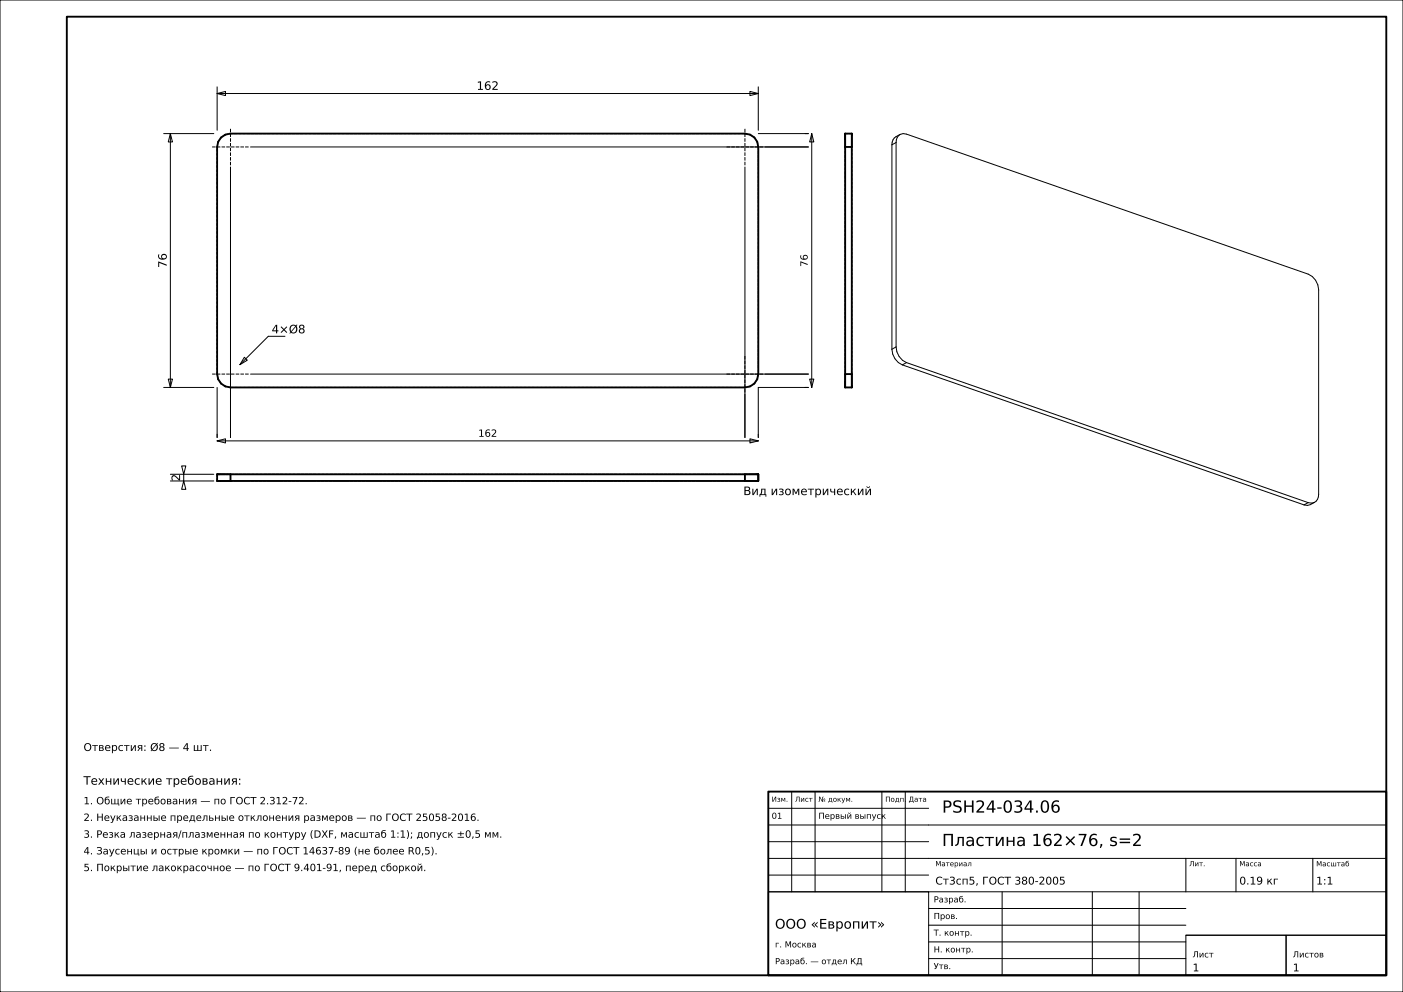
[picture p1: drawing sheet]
<svg xmlns="http://www.w3.org/2000/svg" width="420mm" height="297mm" viewBox="0 0 420 297" stroke-linecap="round" stroke-linejoin="round" font-family="sans-serif">
<g fill="none" stroke="#000" stroke-width=".3">
<path d="M0 0h420v297h-420zM49 40h15M51 40l.6 2.5h-1.2zM51 40v76M65 28l2.5-.6v1.2zM65 26v13M65 28h162M224.5 27.4l2.5 .6-2.5 .6zM227 26v13M227 40h15M243 40l.6 2.5h-1.2zM243 40v76"/>
<path d="M69 50v81M75 44h167M223 50v81M267 43.4v61.2M268.2 42.7v61.2M268.2 42.7l-1.2 .7M269.5 40.2l.9-.2 1 .2 120.2 41.9a5.2 5.2 0 0 1 3.2 4.7v61.2a2.63 2.63 0 0 1-1.3 2.4M269.5 40.2a2.63 2.63 0 0 0-1.3 2.5M269.5 40.2a3.1 3.1 0 0 0-2.5 3.2M49 116h15M50.4 113.5h1.2l-.6 2.5zM65 116v15"/>
<path d="M73.2 107l.8 .8-2.2 1.4zM75 112h167M85.3 100.7h-5l-8.5 8.5M242 116h-15v15M242.4 113.5h1.2l-.6 2.5zM267 104.6a5.2 5.2 0 0 0 3.1 4.6M268.2 103.9a5.2 5.2 0 0 0 3.2 4.7M268.2 103.9l-1.2 .7M270.1 109.2l120.3 42M271.4 108.6l120.2 41.9M271.4 108.6l-1.3 .6M54.4 139.5h1.2l-.6 2.5z"/>
<path d="M65 132l2.5-.6v1.2zM65 132h162M224.5 131.4l2.5 .6-2.5 .6zM51 144h13M51 142h13M55 144l.6 2.5h-1.2zM55 142v2M391.6 150.5l-1.2 .7M393.5 150.4l-2.1 .9-1-.1M393.5 150.4l-.9 .2-1-.1M237 237v30M244 237v30"/>
<path d="M264 237v30M271 237v30M230 257h185M230 252h48M230 247h185M230 242h48M355 257v10M370 257v10M393 257v10M230 267h48v25h-48zM230 267h185M230 262h48"/>
<path d="M278 277h77M278 272h77M300 267v25M327 267v25M341 267v25M278 287h77M278 282h77M355 280h30v12h-30zM355 280h60M385 280h30v12h-30z"/>
</g>
<path d="M20 5h395v287h-395zM253 40h2v76h-2zM66.2 41.2l1.3-.9 1.5-.3h154a4 4 0 0 1 4 4v68a4 4 0 0 1-4 4h-154a4 4 0 0 1-4-4v-68l.3-1.5zM253 44h2M253 112h2M65 142h162v2h-162zM69 142v2M223 142v2M230 237h185v55h-185z" fill="none" stroke="#000" stroke-width=".56"/>
<g fill="none" stroke="#000" stroke-width=".3" stroke-dasharray=".7 .5" stroke-linecap="butt">
<path d="M69 40h154M223 40l1.5 .3M255 40h-2M65 44l.3-1.5M65.3 42.5l.9-1.3M66.2 41.2l1.3-.9M67.5 40.3l1.5-.3M224.5 40.3l1.3 .9M225.8 41.2l.9 1.3M226.7 42.5l.3 1.5M227 44v68M253 44v68"/>
<path d="M253 40v.1M253 40.1v.1M253 40.2v.2M253 40.4v.2M253 40.6v.3M253 40.9v.3M253 41.2v.3M253 41.5v.4M253 41.9v.4M253 42.3v.4M253 42.7v.4M253 43.1v.5"/>
<path d="M253 43.6v.4M255 44v-.4M255 43.6v-.5M255 43.1v-.4M255 42.7v-.4M255 42.3v-.4M255 41.9v-.4M255 41.5v-.3M255 41.2v-.3M255 40.9v-.3M255 40.6v-.2M255 40.4v-.2"/>
<path d="M255 40.2v-.1M255 40.1v-.1M65 112v-68M65.3 113.5l-.3-1.5M66.2 114.8l-.9-1.3M67.5 115.7l-1.3-.9M69 116l-1.5-.3M223 116h-154M224.5 115.7l-1.5 .3M225.8 114.8l-1.3 .9M226.7 113.5l-.9 1.3M227 112l-.3 1.5"/>
<path d="M253 112v.4M253 112.4v.5M253 112.9v.4M253 113.3v.4M253 113.7v.4M253 114.1v.4M253 114.5v.3M253 114.8v.3M253 115.1v.3M253 115.4v.2M253 115.6v.2M253 115.8v.1"/>
<path d="M253 115.9v.1M253 116h2M255 116v-.1M255 115.9v-.1M255 115.8v-.2M255 115.6v-.2M255 115.4v-.3M255 115.1v-.3M255 114.8v-.3M255 114.5v-.4M255 114.1v-.4M255 113.7v-.4"/>
<path d="M255 113.3v-.4M255 112.9v-.5M255 112.4v-.4M255 112v-68M65 142v2M65 144h.1M65.1 144h.1M65.1 142h-.1M65.2 144h.2M65.2 142h-.1M65.4 144h.2M65.4 142h-.2"/>
<path d="M65.6 144h.3M65.6 142h-.2M65.9 144h.3M65.9 142h-.3M66.2 144h.3M66.2 142h-.3M66.5 144h.4M66.5 142h-.3M66.9 144h.4M66.9 142h-.4M67.3 144h.4M67.3 142h-.4"/>
<path d="M67.7 144h.4M67.7 142h-.4M68.1 144h.5M68.1 142h-.4M68.6 144h.4M68.6 142h-.5M69 144h154M69 142h-.4M223 144h.4M223 142h-154M223.4 142h-.4M223.4 144h.5"/>
<path d="M223.9 142h-.5M223.9 144h.4M224.3 142h-.4M224.3 144h.4M224.7 142h-.4M224.7 144h.4M225.1 142h-.4M225.1 144h.4M225.5 142h-.4M225.5 144h.3M225.8 142h-.3M225.8 144h.3"/>
<path d="M226.1 142h-.3M226.1 144h.3M226.4 142h-.3M226.4 144h.2M226.6 142h-.2M226.6 144h.2M226.8 142h-.2M226.8 144h.1M226.9 142h-.1M226.9 144h.1M227 142h-.1"/>
</g>
<path d="M63.5 44h11M69 49.5v-11M217.5 44h11M223 49.5v-11M63.5 112h11M69 117.5v-11M217.5 112h11M223 117.5v-11" fill="none" stroke="#000" stroke-width=".3" stroke-dasharray="1.1 .4" stroke-linecap="butt"/>
<g font-size="5">
<text x="282" y="243.3">PSH24-034.06</text>
<text x="282" y="253.3">Пластина 162×76, s=2</text>
</g>
<text font-size="4" x="232" y="278">ООО «Европит»</text>
<g font-size="3.5">
<text x="142.7" y="26.9">162</text>
<text x="49.9" y="80.2" transform="rotate(-90 49.9 80.2)">76</text>
<text x="81.3" y="99.8">4×Ø8</text>
<text x="53.9" y="144.1" transform="rotate(-90 53.9 144.1)">2</text>
<text x="222.5" y="148.2">Вид изометрический</text>
<text x="25" y="234.9">Технические требования:</text>
</g>
<g font-size="3.2">
<text x="25" y="224.8">Отверстия: Ø8 — 4 шт.</text>
<text x="280" y="264.8">Ст3сп5, ГОСТ 380-2005</text>
<text x="371" y="264.8">0.19 кг</text>
<text x="394" y="264.8">1:1</text>
<text x="357" y="290.8">1</text>
<text x="387" y="290.8">1</text>
</g>
<g font-size="3">
<text x="241.8" y="79.9" transform="rotate(-90 241.8 79.9)">76</text>
<text x="143.1" y="130.8">162</text>
<text x="25" y="240.8">1. Общие требования — по ГОСТ 2.312-72.</text>
<text x="25" y="245.8">2. Неуказанные предельные отклонения размеров — по ГОСТ 25058-2016.</text>
<text x="25" y="250.8">3. Резка лазерная/плазменная по контуру (DXF, масштаб 1:1); допуск ±0,5 мм.</text>
<text x="25" y="255.8">4. Заусенцы и острые кромки — по ГОСТ 14637-89 (не более R0,5).</text>
<text x="25" y="260.8">5. Покрытие лакокрасочное — по ГОСТ 9.401-91, перед сборкой.</text>
</g>
<g font-size="2.5">
<text x="231" y="245.1">01</text>
<text x="245" y="245.1">Первый выпуск</text>
<text x="279.5" y="270.2">Разраб.</text>
<text x="279.5" y="275.1">Пров.</text>
<text x="279.5" y="280.1">Т. контр.</text>
<text x="232" y="283.6">г. Москва</text>
<text x="279.5" y="285.1">Н. контр.</text>
<text x="357" y="286.6">Лист</text>
<text x="387" y="286.6">Листов</text>
<text x="232" y="288.7">Разраб. — отдел КД</text>
<text x="279.5" y="290.1">Утв.</text>
</g>
<g font-size="2.1">
<text x="231" y="240">Изм.</text>
<text x="238" y="240">Лист</text>
<text x="245" y="240">№ докум.</text>
<text x="265" y="240">Подп.</text>
<text x="272" y="240">Дата</text>
<text x="280" y="259.3">Материал</text>
<text x="356" y="259.3">Лит.</text>
<text x="371" y="259.3">Масса</text>
<text x="394" y="259.4">Масштаб</text>
</g>
</svg>
